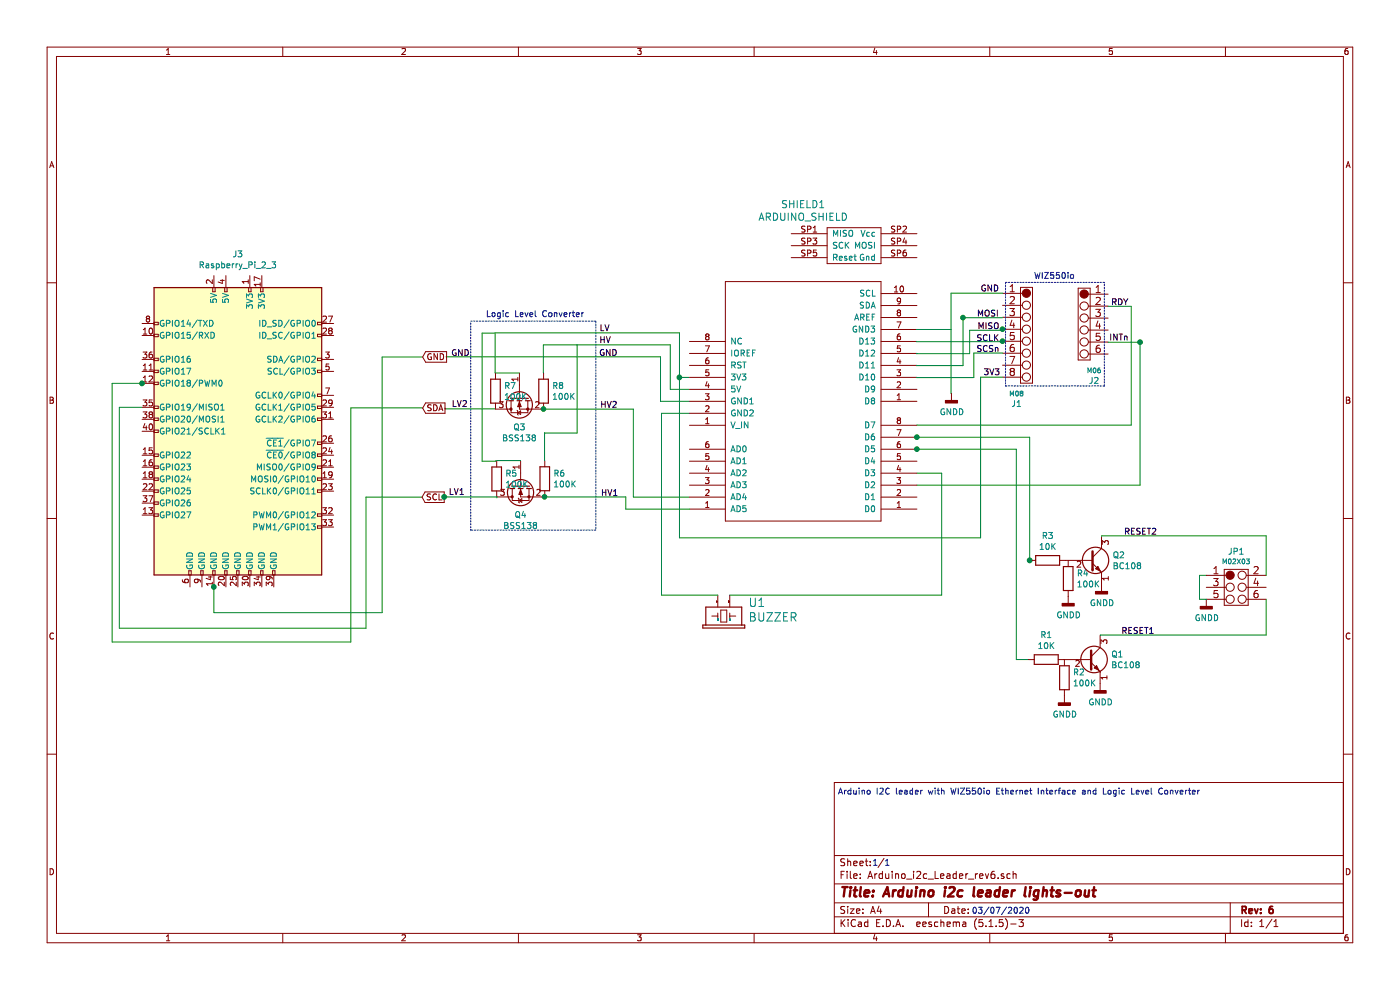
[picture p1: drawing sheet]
EESchema Schematic File Version 4
EELAYER 30 0
EELAYER END
$Descr A4 11693 8268
encoding utf-8
Sheet 1 1
Title "Arduino i2c leader lights-out"
Date ""
Rev "6"
Comp ""
Comment1 ""
Comment2 ""
Comment3 ""
Comment4 ""
$EndDescr
$Comp
L Device:R R2
U 1 1
P 8890 5660
F 0 "R2" H 8960 5706 50  0000 L CNN
F 1 "100K" H 8960 5615 50  0000 L CNN
F 2 "Resistor_THT:R_Axial_DIN0207_L6.3mm_D2.5mm_P10.16mm_Horizontal" V 8820 5660 50  0001 C CNN
F 3 "~" H 8890 5660 50  0001 C CNN
	1    8890 5660
	1    0    0    -1  
$EndComp
$Comp
L power:GNDD #PWR0105
U 1 1
P 8890 5810
F 0 "#PWR0105" H 8890 5560 50  0001 C CNN
F 1 "GNDD" H 8894 5655 50  0000 C CNN
F 2 "" H 8890 5810 50  0001 C CNN
F 3 "" H 8890 5810 50  0001 C CNN
	1    8890 5810
	1    0    0    -1  
$EndComp
$Comp
L power:GNDD #PWR0106
U 1 1
P 9189 5709
F 0 "#PWR0106" H 9189 5459 50  0001 C CNN
F 1 "GNDD" H 9193 5554 50  0000 C CNN
F 2 "" H 9189 5709 50  0001 C CNN
F 3 "" H 9189 5709 50  0001 C CNN
	1    9189 5709
	1    0    0    -1  
$EndComp
Wire Wire Line
	9190 5304 9190 5308
$Comp
L Transistor_BJT:BC108 Q1
U 1 1
P 9089 5509
F 0 "Q1" H 9280 5555 50  0000 L CNN
F 1 "BC108" H 9280 5464 50  0000 L CNN
F 2 "Package_TO_SOT_THT:TO-11-3" H 9289 5434 50  0001 L CIN
F 3 "http://www.b-kainka.de/Daten/Transistor/BC108.pdf" H 9089 5509 50  0001 L CNN
	1    9089 5509
	1    0    0    -1  
$EndComp
$Comp
L Device:R R3
U 1 1
P 8751 4681
F 0 "R3" V 8544 4681 50  0000 C CNN
F 1 "10K" V 8635 4681 50  0000 C CNN
F 2 "Resistor_THT:R_Axial_DIN0207_L6.3mm_D2.5mm_P10.16mm_Horizontal" V 8681 4681 50  0001 C CNN
F 3 "~" H 8751 4681 50  0001 C CNN
	1    8751 4681
	0    1    1    0   
$EndComp
Wire Wire Line
	9202 4475 9202 4479
$Comp
L power:GNDD #PWR0102
U 1 1
P 9201 4880
F 0 "#PWR0102" H 9201 4630 50  0001 C CNN
F 1 "GNDD" H 9205 4725 50  0000 C CNN
F 2 "" H 9201 4880 50  0001 C CNN
F 3 "" H 9201 4880 50  0001 C CNN
	1    9201 4880
	1    0    0    -1  
$EndComp
$Comp
L Device:R R4
U 1 1
P 8922 4833
F 0 "R4" H 8992 4879 50  0000 L CNN
F 1 "100K" H 8992 4788 50  0000 L CNN
F 2 "Resistor_THT:R_Axial_DIN0207_L6.3mm_D2.5mm_P10.16mm_Horizontal" V 8852 4833 50  0001 C CNN
F 3 "~" H 8922 4833 50  0001 C CNN
	1    8922 4833
	1    0    0    -1  
$EndComp
Wire Wire Line
	8601 4681 8602 4681
$Comp
L Device:R R8
U 1 1
P 4540 3267
F 0 "R8" H 4610 3313 50  0000 L CNN
F 1 "100K" H 4610 3222 50  0000 L CNN
F 2 "Resistor_SMD:R_0805_2012Metric" V 4470 3267 50  0001 C CNN
F 3 "~" H 4540 3267 50  0001 C CNN
	1    4540 3267
	1    0    0    -1  
$EndComp
$Comp
L Device:R R7
U 1 1
P 4139 3268
F 0 "R7" H 4209 3314 50  0000 L CNN
F 1 "100K" H 4209 3223 50  0000 L CNN
F 2 "Resistor_SMD:R_0805_2012Metric" V 4069 3268 50  0001 C CNN
F 3 "~" H 4139 3268 50  0001 C CNN
	1    4139 3268
	1    0    0    -1  
$EndComp
Wire Wire Line
	4539 3115 4539 2881
$Comp
L Transistor_FET:BSS138 Q4
U 1 1
P 4349 4050
F 0 "Q4" V 4598 4050 50  0000 C CNN
F 1 "BSS138" V 4689 4050 50  0000 C CNN
F 2 "Package_TO_SOT_SMD:SOT-23" H 4549 3975 50  0001 L CIN
F 3 "https://www.fairchildsemi.com/datasheets/BS/BSS138.pdf" H 4349 4050 50  0001 L CNN
	1    4349 4050
	0    -1   1    0   
$EndComp
$Comp
L Device:R R5
U 1 1
P 4149 4000
F 0 "R5" H 4219 4046 50  0000 L CNN
F 1 "100K" H 4219 3955 50  0000 L CNN
F 2 "Resistor_SMD:R_0805_2012Metric" V 4079 4000 50  0001 C CNN
F 3 "~" H 4149 4000 50  0001 C CNN
	1    4149 4000
	1    0    0    -1  
$EndComp
Wire Wire Line
	4549 3847 4549 3613
Wire Wire Line
	4548 3618 4820 3618
Wire Wire Line
	4820 3618 4820 2880
Wire Wire Line
	4820 2880 4818 2880
Wire Wire Line
	4548 4150 4549 4150
Connection ~ 4549 4150
Wire Wire Line
	4538 3417 4540 3417
Connection ~ 4540 3417
Text Label 5012 3415 0    50   ~ 0
HV2
Wire Wire Line
	4149 3848 4348 3848
Wire Wire Line
	4348 3848 4348 3849
Wire Wire Line
	4135 2781 4135 3114
Text GLabel 3530 3409 2    50   Input ~ 0
SDA
Text GLabel 3525 4153 2    50   Input ~ 0
SCL
Wire Wire Line
	3719 3415 3719 3414
Wire Wire Line
	3711 4151 3711 4150
$Comp
L Transistor_FET:BSS138 Q3
U 1 1
P 4339 3318
F 0 "Q3" V 4588 3318 50  0000 C CNN
F 1 "BSS138" V 4679 3318 50  0000 C CNN
F 2 "Package_TO_SOT_SMD:SOT-23" H 4539 3243 50  0001 L CIN
F 3 "https://www.fairchildsemi.com/datasheets/BS/BSS138.pdf" H 4339 3318 50  0001 L CNN
	1    4339 3318
	0    -1   1    0   
$EndComp
Text GLabel 3530 2982 2    50   Input ~ 0
GND
Wire Wire Line
	4135 3116 4340 3116
Wire Wire Line
	3709 4151 3711 4151
Wire Wire Line
	4151 4151 4151 4150
Connection ~ 3711 4151
Wire Wire Line
	3711 4151 4151 4151
Wire Wire Line
	4136 3416 3718 3416
Wire Wire Line
	3728 2981 3728 2983
$Comp
L Device:R R6
U 1 1
P 4550 3999
F 0 "R6" H 4620 4045 50  0000 L CNN
F 1 "100K" H 4620 3954 50  0000 L CNN
F 2 "Resistor_SMD:R_0805_2012Metric" V 4480 3999 50  0001 C CNN
F 3 "~" H 4550 3999 50  0001 C CNN
	1    4550 3999
	1    0    0    -1  
$EndComp
Text Label 5006 2776 0    50   ~ 0
LV
Text Label 5005 2876 0    50   ~ 0
HV
Text Label 5002 2982 0    50   ~ 0
GND
Wire Notes Line
	3932 4433 3932 2688
Wire Wire Line
	4132 2783 4027 2783
Wire Wire Line
	4027 2783 4027 3853
Wire Wire Line
	4027 3853 4142 3853
Wire Wire Line
	4142 3853 4142 3848
Text Label 3767 2983 0    50   ~ 0
GND
Text Label 3772 3408 0    50   ~ 0
LV2
Text Label 3747 4143 0    50   ~ 0
LV1
Wire Notes Line
	3932 2683 4977 2683
Wire Notes Line
	4977 2683 4977 4428
Wire Notes Line
	4977 4428 3927 4428
Text Label 5018 4152 0    50   ~ 0
HV1
Text Notes 4057 2658 0    50   ~ 0
Logic Level Converter
$Comp
L Freetronics:BUZZER U1
U 1 1
P 6045 5120
F 0 "U1" H 5840 5039 70  0000 R CNN
F 1 "BUZZER" H 5840 5160 70  0000 R CNN
F 2 "Buzzer_Beeper:Buzzer_D14mm_H7mm_P10mm" H 5840 5221 60  0001 R CNN
F 3 "" H 5995 5070 60  0001 C CNN
	1    6045 5120
	-1   0    0    1   
$EndComp
$Comp
L power:GNDD #PWR0101
U 1 1
P 8922 4981
F 0 "#PWR0101" H 8922 4731 50  0001 C CNN
F 1 "GNDD" H 8926 4826 50  0000 C CNN
F 2 "" H 8922 4981 50  0001 C CNN
F 3 "" H 8922 4981 50  0001 C CNN
	1    8922 4981
	1    0    0    -1  
$EndComp
Text Label 9365 5304 0    50   ~ 0
RESET1
Text Label 9387 4475 0    50   ~ 0
RESET2
Text Notes 7285 7240 0    50   ~ 0
1
Text Notes 7385 7240 0    50   ~ 0
1
Text Notes 8115 7640 0    50   ~ 0
03/07/2020
$Comp
L Connector:Raspberry_Pi_2_3 J3
U 1 1
P 1987 3603
F 0 "J3" H 1987 5084 50  0000 C CNN
F 1 "Raspberry_Pi_2_3" H 1987 4993 50  0000 C CNN
F 2 "" H 1987 3603 50  0001 C CNN
F 3 "https://www.raspberrypi.org/documentation/hardware/raspberrypi/schematics/rpi_SCH_3bplus_1p0_reduced.pdf" H 1987 3603 50  0001 C CNN
	1    1987 3603
	1    0    0    -1  
$EndComp
Wire Wire Line
	3527 2983 3192 2983
Wire Wire Line
	3192 2983 3192 5118
Wire Wire Line
	3192 5118 1787 5118
Wire Wire Line
	1787 5118 1787 4903
Connection ~ 1787 4903
Wire Wire Line
	1787 4903 1787 4898
Wire Wire Line
	1187 3403 997  3403
Wire Wire Line
	997  3403 997  5248
Wire Wire Line
	997  5248 3057 5248
Wire Wire Line
	3057 5248 3057 4153
Wire Wire Line
	3057 4153 3522 4153
Wire Wire Line
	5756 3153 5675 3153
Wire Wire Line
	5756 3253 5599 3253
Wire Wire Line
	5599 3253 5599 2881
Wire Wire Line
	4539 2881 5599 2881
Wire Wire Line
	5757 3353 5517 3353
Wire Wire Line
	5517 3353 5517 2981
Wire Wire Line
	3728 2981 5517 2981
Wire Wire Line
	5227 4150 5227 4253
Wire Wire Line
	4549 4150 5227 4150
Wire Wire Line
	5290 3417 5290 4153
Wire Wire Line
	5290 4153 5757 4153
Wire Wire Line
	4540 3417 5290 3417
Wire Wire Line
	4135 2781 5675 2781
Text Notes 8634 2339 0    50   ~ 0
WIZ550io\n
Wire Notes Line
	9224 2359 8399 2359
Wire Notes Line
	9224 3224 9224 2359
Wire Notes Line
	8399 3224 9224 3224
Wire Notes Line
	8399 2359 8399 3224
Wire Wire Line
	8134 2949 8134 3154
$Comp
L Freetronics:M08 J1
U 1 1
P 8674 2450
F 0 "J1" H 8491 1529 50  0000 C CNN
F 1 "M08" H 8491 1613 40  0000 C CNN
F 2 "Connector_PinHeader_2.54mm:PinHeader_1x08_P2.54mm_Vertical" H 8674 2450 60  0001 C CNN
F 3 "" H 8674 2450 60  0001 C CNN
	1    8674 2450
	1    0    0    -1  
$EndComp
Connection ~ 8374 2750
Wire Wire Line
	8374 2750 8374 2749
Wire Wire Line
	8374 2759 8374 2750
Connection ~ 8374 2850
Wire Wire Line
	8374 2850 8374 2844
Wire Wire Line
	8374 2854 8374 2850
Wire Wire Line
	9254 2859 9523 2859
Text Label 9264 2854 0    50   ~ 0
INTn
Text Label 9279 2559 0    50   ~ 0
RDY
Wire Wire Line
	9449 2559 9254 2559
Text Label 8189 2444 0    50   ~ 0
GND
Wire Wire Line
	8374 2449 7944 2449
Wire Wire Line
	8374 2949 8134 2949
Wire Wire Line
	7654 3154 8134 3154
Wire Wire Line
	8044 2654 8374 2654
Connection ~ 8044 2654
Wire Wire Line
	8044 3054 8044 2654
Wire Wire Line
	7654 3054 8044 3054
Text Label 8154 2949 0    50   ~ 0
SCSn
Text Label 8159 2654 0    50   ~ 0
MOSI
Wire Wire Line
	8039 2654 8044 2654
Wire Wire Line
	7654 2854 8374 2854
Wire Wire Line
	8099 2759 8374 2759
Wire Wire Line
	8099 2954 8099 2759
Wire Wire Line
	7654 2954 8099 2954
Text Label 8164 2759 0    50   ~ 0
MISO
Text Label 8154 2859 0    50   ~ 0
SCLK
$Comp
L Freetronics:M06 J2
U 1 1
P 8956 2457
F 0 "J2" H 8773 1736 50  0000 C CNN
F 1 "M06" H 8773 1820 40  0000 C CNN
F 2 "Connector_PinHeader_2.54mm:PinHeader_1x06_P2.54mm_Vertical" H 8956 2457 60  0001 C CNN
F 3 "" H 8956 2457 60  0001 C CNN
	1    8956 2457
	-1   0    0    -1  
$EndComp
$Comp
L power:GNDD #PWR0104
U 1 1
P 7947 3285
F 0 "#PWR0104" H 7947 3035 50  0001 C CNN
F 1 "GNDD" H 7951 3130 50  0000 C CNN
F 2 "" H 7947 3285 50  0001 C CNN
F 3 "" H 7947 3285 50  0001 C CNN
	1    7947 3285
	1    0    0    -1  
$EndComp
Wire Wire Line
	7944 2449 7944 3289
Wire Wire Line
	5757 3453 5525 3453
Wire Wire Line
	5525 3453 5525 4970
Wire Wire Line
	5525 4970 5995 4970
Wire Wire Line
	5227 4253 5759 4253
Wire Wire Line
	7656 2753 7945 2753
$Comp
L Freetronics:ARDUINO_SHIELD SHIELD1
U 1 1
P 6709 3452
F 0 "SHIELD1" H 6709 5199 60  0000 C CNN
F 1 "ARDUINO_SHIELD" H 6709 5093 60  0000 C CNN
F 2 "FT:ARDUINO_SHIELD" H 6709 3252 50  0001 C CNN
F 3 "http://www.thingiverse.com/thing:9630" H 6709 5093 60  0001 C CNN
	1    6709 3452
	1    0    0    -1  
$EndComp
Wire Wire Line
	8373 3150 8191 3150
Wire Wire Line
	8191 3150 8191 4493
Wire Wire Line
	8191 4493 5675 4493
Wire Wire Line
	5675 2781 5675 3153
Connection ~ 5675 3153
Wire Wire Line
	5675 3153 5675 4493
Text Label 8213 3143 0    50   ~ 0
3V3
Wire Wire Line
	9449 2559 9449 3551
Wire Wire Line
	9449 3551 7658 3551
Wire Wire Line
	7659 4052 9523 4052
Wire Wire Line
	9523 4052 9523 2859
Connection ~ 9523 2859
Wire Wire Line
	9523 2859 9524 2859
Wire Wire Line
	7658 3652 7659 3652
Wire Wire Line
	8601 3652 8601 4681
Connection ~ 7659 3652
Wire Wire Line
	7659 3652 8601 3652
Connection ~ 8601 4681
Wire Wire Line
	7658 3752 7659 3752
Connection ~ 7659 3752
Wire Wire Line
	7659 3752 8489 3752
$Comp
L Device:R R1
U 1 1
P 8739 5509
F 0 "R1" V 8532 5509 50  0000 C CNN
F 1 "10K" V 8623 5509 50  0000 C CNN
F 2 "Resistor_THT:R_Axial_DIN0207_L6.3mm_D2.5mm_P10.16mm_Horizontal" V 8669 5509 50  0001 C CNN
F 3 "~" H 8739 5509 50  0001 C CNN
	1    8739 5509
	0    1    1    0   
$EndComp
Wire Wire Line
	8588 5509 8489 5509
Wire Wire Line
	8489 5509 8489 3752
Wire Wire Line
	7659 3952 7865 3952
Wire Wire Line
	7865 3952 7865 4970
Wire Wire Line
	7865 4970 6095 4970
$Comp
L power:GNDD #PWR0103
U 1 1
P 10076 5005
F 0 "#PWR0103" H 10076 4755 50  0001 C CNN
F 1 "GNDD" H 10080 4850 50  0000 C CNN
F 2 "" H 10076 5005 50  0001 C CNN
F 3 "" H 10076 5005 50  0001 C CNN
	1    10076 5005
	1    0    0    -1  
$EndComp
Wire Wire Line
	10075 4805 10019 4805
Wire Wire Line
	10019 4805 10019 5006
Wire Wire Line
	10019 5006 10074 5006
Wire Wire Line
	10074 5006 10074 5007
Wire Wire Line
	9202 4475 10575 4475
Wire Wire Line
	9190 5304 10575 5304
$Comp
L Transistor_BJT:BC108 Q2
U 1 1
P 9101 4681
F 0 "Q2" H 9292 4727 50  0000 L CNN
F 1 "BC108" H 9292 4636 50  0000 L CNN
F 2 "Package_TO_SOT_THT:TO-11-3" H 9301 4606 50  0001 L CIN
F 3 "http://www.b-kainka.de/Daten/Transistor/BC108.pdf" H 9101 4681 50  0001 L CNN
	1    9101 4681
	1    0    0    -1  
$EndComp
Wire Wire Line
	10575 4475 10575 4805
Wire Wire Line
	10575 5304 10575 5005
$Comp
L Freetronics:M02X03 JP1
U 1 1
P 10375 4805
F 0 "JP1" H 10325 5005 50  0000 C CNN
F 1 "M02X03" H 10325 4921 40  0000 C CNN
F 2 "" H 10375 4805 60  0000 C CNN
F 3 "" H 10375 4805 60  0000 C CNN
	1    10375 4805
	1    0    0    -1  
$EndComp
Wire Wire Line
	3529 3408 2931 3408
Wire Wire Line
	2931 5362 938  5362
Wire Wire Line
	938  5362 938  3203
Wire Wire Line
	938  3203 1187 3203
Connection ~ 1187 3203
Wire Wire Line
	1187 3203 1188 3203
Wire Wire Line
	2931 3408 2931 5362
Text Notes 6997 6646 0    50   ~ 0
Arduino I2C leader with WIZ550io Ethernet Interface and Logic Level Converter
$EndSCHEMATC
